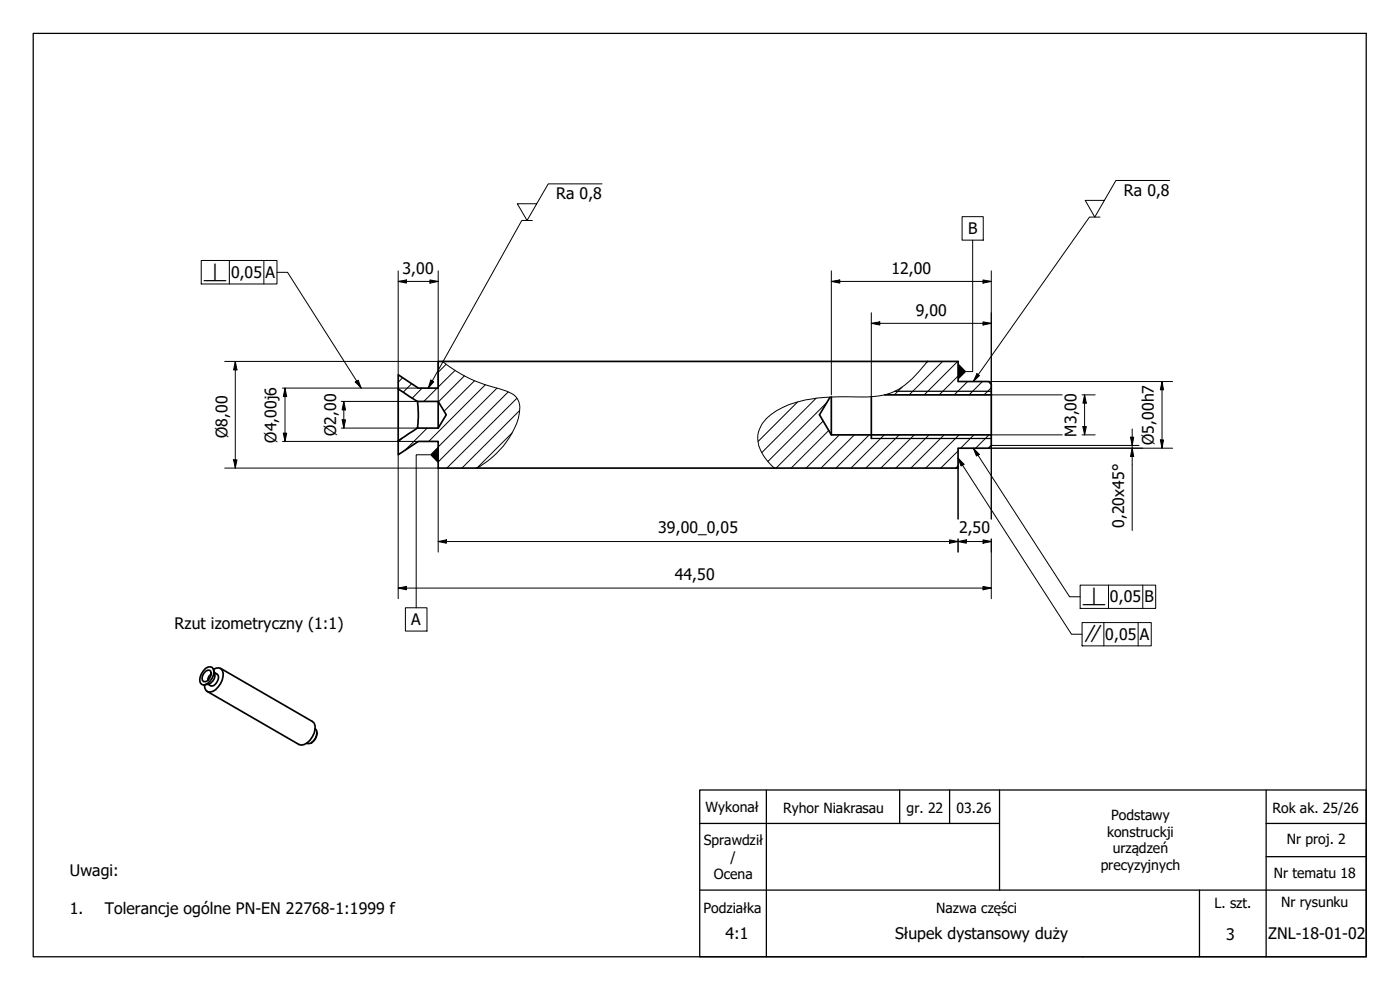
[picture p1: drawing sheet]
<svg xmlns="http://www.w3.org/2000/svg" width="420mm" height="297mm" viewBox="0 0 420 297" stroke-linecap="round" stroke-linejoin="round" font-family="sans-serif">
<!-- layer: Hatch (ISO) -->
<g fill="none" stroke="#000" stroke-width=".3">
<path d="M120.8 113.3l-1.3 1.4M123.5 115.2l-2.5 2.5M126.7 116.4l-3 3.1M131.2 116.4l-4 4M133.9 109.3l-2.4 2.4M136.6 111.1l-5.1 5M139.4 112.8l-7.8 7.8M142.4 114.2l-9.1 9.2M145.7 115.4l-17 17M149.2 116.4l-17.7 17.7M152.5 117.6l-21 21M155.1 119.5l-21 20.9"/>
<path d="M244.9 119.5l-16.3 16.3M270.8 116.1l-2.4 2.4M278.4 108.4l-.4 .4M282.9 108.4l-10 10.1M287.4 108.4l-10 10.1M287.5 112.8l-5.6 5.7M290.4 114.5l-4 4M294.8 114.5l-4 4M297.5 116.3l-2.2 2.2M120.6 131.5l-1.1 1.1M128.2 128.4l-6.7 6.7M153.7 129.8l-10.6 10.6"/>
<path d="M156 123.2l-17.4 17.2M239.3 120.6l-11.8 11.8M247 126.4l-14.1 14M248.2 120.8l-17.8 17.7M248.7 129.1l-11.3 11.3M251.9 130.5l-10 9.9M256.4 130.5l-10 9.9M260.9 130.5l-10 9.9M265.4 130.5l-10 9.9M269.9 130.5l-10.1 9.9M274.4 130.5l-10 9.9M278.8 130.5l-9.9 9.9"/>
<path d="M283.3 130.5l-9.9 9.9M287.5 139.7l-.7 .7M287.5 135.3l-5.2 5.1M287.8 130.5l-10 9.9M292.3 130.5l-4 4M296.8 130.5l-4 4"/>
</g>
<!-- layer: Break Line (ISO) -->
<path d="M132.8 108.4l.1 .2a43 43 0 0 0 17.2 8.1 8 8 0 0 1 5.2 3 6.8 6.8 0 0 1 .3 5.8 26.9 26.9 0 0 1-12.5 14.9M278.3 108.4l-.3 .4a33.4 33.4 0 0 1-9.3 8.5 23.3 23.3 0 0 1-10.4 1.8 61.5 61.5 0 0 0-19.3 1.6 18.7 18.7 0 0 0-10.2 6.3 8.5 8.5 0 0 0 .9 10.6l2.7 2.8" fill="none" stroke="#000" stroke-width=".3"/>
<!-- layer: Visible (ISO) -->
<g fill="none" stroke="#000" stroke-width=".51">
<path d="M119.5 116.7v-4.3l6 4h6v-8h156v6.1h9.2l.8 .8v3.2h-32M119.5 116.7l5.7 3.7M119.5 116.7v15.6M249.1 119.2l-3.2 5.2 3.6 6.1h48v3.2l-.8 .8h-9.2v5.9h-156v-8h-6l-6 4v-4.1M249.5 119.1v11.4M261.5 119v12.6M297.5 118.5v12M125.2 120.4h6.3l2.4 4-2.4 4h-6.3M125.2 128.4l-5.7 3.9M125.2 120.4a25.4 25.4 0 0 1 0 8M131.5 120.4v8M61.7 200.6l.7-.5 1.3 .2a3.5 3.5 0 0 1-1.3 4.7l-1.4 .5a1.66 1.66 0 0 1-.9-2.4l.4-.9z"/>
<path d="M61.7 201.4l1.2-.3a1.68 1.68 0 0 1 0 2.5l-.5 .6-1.2 .3a1.71 1.71 0 0 1 0-2.5zM63.4 202.4a1.37 1.37 0 0 0-.9 1.7M64.1 200.9a2.99 2.99 0 0 1-2.6 4.6M64.1 200.8a1.82 1.82 0 0 1 2.3-.1 1.82 1.82 0 0 1 .5 2.3 5.6 5.6 0 0 1-3.8 4.6 1.72 1.72 0 0 1-1.8-2.1M64.4 201.8l.8 .5a2.38 2.38 0 0 1-1.6 3.6l-1.2-.6M66.2 200.5l27.5 16a2.84 2.84 0 0 1 .6 3.4 5.3 5.3 0 0 1-3.8 3.7l-.8-.2-27.5-16M94.6 218.7a2.55 2.55 0 0 1-.6 3.7 1.57 1.57 0 0 1-1.9 .6M95.1 219.8a3.6 3.6 0 0 1-1.7 3.1"/>
</g>
<!-- layer: Visible Narrow (ISO) -->
<path d="M268.5 117.4h29M261.5 131.6h36" fill="none" stroke="#000" stroke-width=".38"/>
<!-- layer: Border (ANSI) -->
<path d="M10 10h400v277.1h-400z" fill="none" stroke="#000" stroke-width=".38"/>
<!-- layer: Title (ANSI) -->
<path d="M230 237v50.1h-20v-50.1h200v50.1h-30M270 237v10.1M285 237v10.1M300 237v30.1M380 237v50.1h-20M210 247.1h90M380 247.1h30M380 257h30M210 267.1h200M360 267.1v20h-130" fill="none" stroke="#000" stroke-width=".38"/>
<!-- layer: Dimension (ISO) -->
<g fill="none" stroke="#000" stroke-width=".3">
<path d="M119.5 84.4l2.5-.4v.9zM119.5 81.3v31.1M119.5 84.4h12M129 84l2.5 .4-2.5 .5zM131.5 81.3v39.1M249.5 84.4l2.5-.4v.9zM249.5 84.4h48M249.5 81.3v37.2M261.5 97l2.5-.4v.9zM261.5 97h36M261.5 93.8v25.2M295 84l2.5 .4-2.5 .5z"/>
<path d="M295 96.6l2.5 .4-2.5 .5zM297.5 81.3v37.2h21.3M67.4 108.4h64.1M70.6 108.4l.5 2.6h-1zM70.6 108.4v32M84.8 116.4h40.7M85.5 116.4l.5 2.6h-1zM85.5 116.4v16M296.7 114.5h55.2M324.7 118.5h4M325.5 118.5l.5 2.5h-1zM325.5 118.5v12"/>
<path d="M348.7 114.5l.5 2.5h-1zM348.7 114.5v20M70.1 138h1l-.5 2.4zM84.8 132.4h40.7M85 130h1l-.5 2.4zM102.4 120.4h22.8M102.4 128.4h22.8M102.7 126h1l-.5 2.4zM103.2 120.4l.5 2.6h-1zM103.2 120.4v8M119.5 136.4v43.2M296.7 134.5h55.2"/>
<path d="M297.5 130.5h21.3M324.7 130.5h4M325 128h1l-.5 2.5zM339.3 131.2h.9l-.4 2.5zM339.8 134.5l.4 2.5h-.9zM339.8 128.7v30.5M341.8 133.7h-44.3v22.1M348.2 132h1l-.5 2.5zM67.4 140.4h64.1v25.3M287.5 140.4v15.4M119.5 176.5l2.5-.6v1.1zM119.5 176.5h178"/>
<path d="M131.5 162.5l2.5-.5v1zM131.5 162.5h166M285 162l2.5 .5-2.5 .5zM287.5 162.5l2.5-.5v1zM287.5 161.7v4M295 162l2.5 .5-2.5 .5zM295 175.9l2.5 .6-2.5 .5zM297.5 161.7v17.9"/>
</g>
<g fill="#000">
<path d="M119.5 84.4l2.5-.4v.9zM129 84l2.5 .4-2.5 .5zM249.5 84.4l2.5-.4v.9zM261.5 97l2.5-.4v.9zM295 84l2.5 .4-2.5 .5zM295 96.6l2.5 .4-2.5 .5zM70.6 108.4l.5 2.6h-1zM85.5 116.4l.5 2.6h-1zM348.7 114.5l.5 2.5h-1zM70.1 138h1l-.5 2.4zM85 130h1l-.5 2.4zM102.7 126h1l-.5 2.4z"/>
<path d="M103.2 120.4l.5 2.6h-1zM325 128h1l-.5 2.5zM325.5 118.5l.5 2.5h-1zM339.3 131.2h.9l-.4 2.5zM339.8 134.5l.4 2.5h-.9zM348.2 132h1l-.5 2.5zM119.5 176.5l2.5-.6v1.1zM131.5 162.5l2.5-.5v1zM285 162l2.5 .5-2.5 .5zM287.5 162.5l2.5-.5v1zM295 162l2.5 .5-2.5 .5zM295 175.9l2.5 .6-2.5 .5z"/>
</g>
<!-- layer: Symbol (ISO) -->
<g fill="none" stroke="#000" stroke-width=".3">
<path d="M180.7 55.2h-16.2l-6.3 11-2.9-5.1h5.7M351 54.2h-16.1l-6.4 10.9-2.8-5h5.8M60.4 78.2h22.7v7h-22.7zM68.8 78.2v7M79.2 78.2v7M159.8 66.2h-3.2l-28.1 50.2M288.7 65h6.4v7.1h-6.4zM291.9 72.1v39.4h-1.9M330.1 65.1h-3.1l-34.9 49.4M83.1 81.7h3.2l22.1 34.7M106.6 114.6l.9-.5 .9 2.3zM129.3 114l.9 .5-1.7 1.9z"/>
<path d="M293.2 112.1l.7 .6-1.8 1.8zM129 136.4h-4.1v46M287.5 137.5l1.8 1.8-.9 .5zM287.5 137.5l34.1 52.8h3.1M292.1 134.5l1.8 1.8-.8 .5zM292.1 134.5l28.9 44.6h3.2M324.2 175.6h22.6v6.9h-22.6zM332.7 175.6v6.9M343 175.6v6.9M121.7 182.4h6.4v6.9h-6.4zM324.7 186.8h20.8v7h-20.8zM331.3 186.8v7"/>
<path d="M341.6 186.8v7"/>
</g>
<path d="M106.6 114.6l.9-.5 .9 2.3zM129.3 114l.9 .5-1.7 1.9zM287.5 109l2.5 2.5-2.5 2.5zM293.2 112.1l.7 .6-1.8 1.8zM131.5 134v5l-2.5-2.6zM287.5 137.5l1.8 1.8-.9 .5zM292.1 134.5l1.8 1.8-.8 .5z" fill="#000"/>
<g font-size="4.8">
<text x="166.9" y="59.7">Ra 0,8</text>
<text x="337.3" y="58.7">Ra 0,8</text>
<text x="290.5" y="70.3">B</text>
<text x="69.3" y="83.4">0,05</text>
<text x="79.7" y="83.4">A</text>
<text x="120.8" y="82.1">3,00</text>
<text x="267.5" y="82.1">12,00</text>
<text x="274.8" y="94.7">9,00</text>
<text x="68.3" y="131.5" transform="rotate(-90 68.3 131.5)">Ø8,00</text>
<text x="100.8" y="130.9" transform="rotate(-90 100.8 130.9)">Ø2,00</text>
<text x="323.1" y="131" transform="rotate(-90 323.1 131)">M3,00</text>
<text x="83" y="132.8" transform="rotate(-90 83 132.8)">Ø4,00j6</text>
<text x="346.3" y="133.5" transform="rotate(-90 346.3 133.5)">Ø5,00h7</text>
<text x="197.5" y="160.1">39,00_0,05</text>
<text x="287.8" y="160.1">2,50</text>
<text x="337.4" y="158.4" transform="rotate(-90 337.4 158.4)">0,20x45°</text>
<text x="202.5" y="174.1">44,50</text>
<text x="333.1" y="180.8">0,05</text>
<text x="343.5" y="180.8">B</text>
<text x="52.4" y="188.7">Rzut izometryczny (1:1)</text>
<text x="123.4" y="187.6">A</text>
<text x="331.7" y="192">0,05</text>
<text x="342.1" y="192">A</text>
<text x="21" y="262.7">Uwagi:</text>
<text x="21" y="274.2">1.</text>
<text x="31.4" y="274.2">Tolerancje ogólne PN-EN 22768-1:1999 f</text>
<text x="217.7" y="281.9">4:1</text>
<text x="268.6" y="281.6">Słupek dystansowy duży</text>
<text x="380.6" y="281.7">ZNL-18-01-02</text>
<text x="368" y="282.2">3</text>
</g>
<g font-size="4.6">
<text x="60.9" y="84.3">⟂</text>
<text x="324.7" y="181.7">⟂</text>
<text x="325.2" y="192.8">∥</text>
</g>
<g font-size="4.2">
<text x="211.8" y="243.8">Wykonał</text>
<text x="235" y="243.8">Ryhor Niakrasau</text>
<text x="272.1" y="243.8">gr. 22</text>
<text x="287.1" y="243.8">03.26</text>
<text x="381.9" y="243.8">Rok ak. 25/26</text>
<text x="332.3" y="251.1">konstruckji</text>
<text x="333.4" y="246">Podstawy</text>
<text x="211.2" y="253.7">Sprawdził</text>
<text x="333.9" y="256.1">urządzeń</text>
<text x="386.2" y="253.1">Nr proj. 2</text>
<text x="214.2" y="263.7">Ocena</text>
<text x="219.3" y="258.7">/</text>
<text x="330.3" y="261.1">precyzyjnych</text>
<text x="382.3" y="263.5">Nr tematu 18</text>
<text x="211.1" y="273.9">Podziałka</text>
<text x="281" y="273.9">Nazwa części</text>
<text x="364.5" y="272.5">L. szt.</text>
<text x="384.5" y="272.2">Nr rysunku</text>
</g>
</svg>
